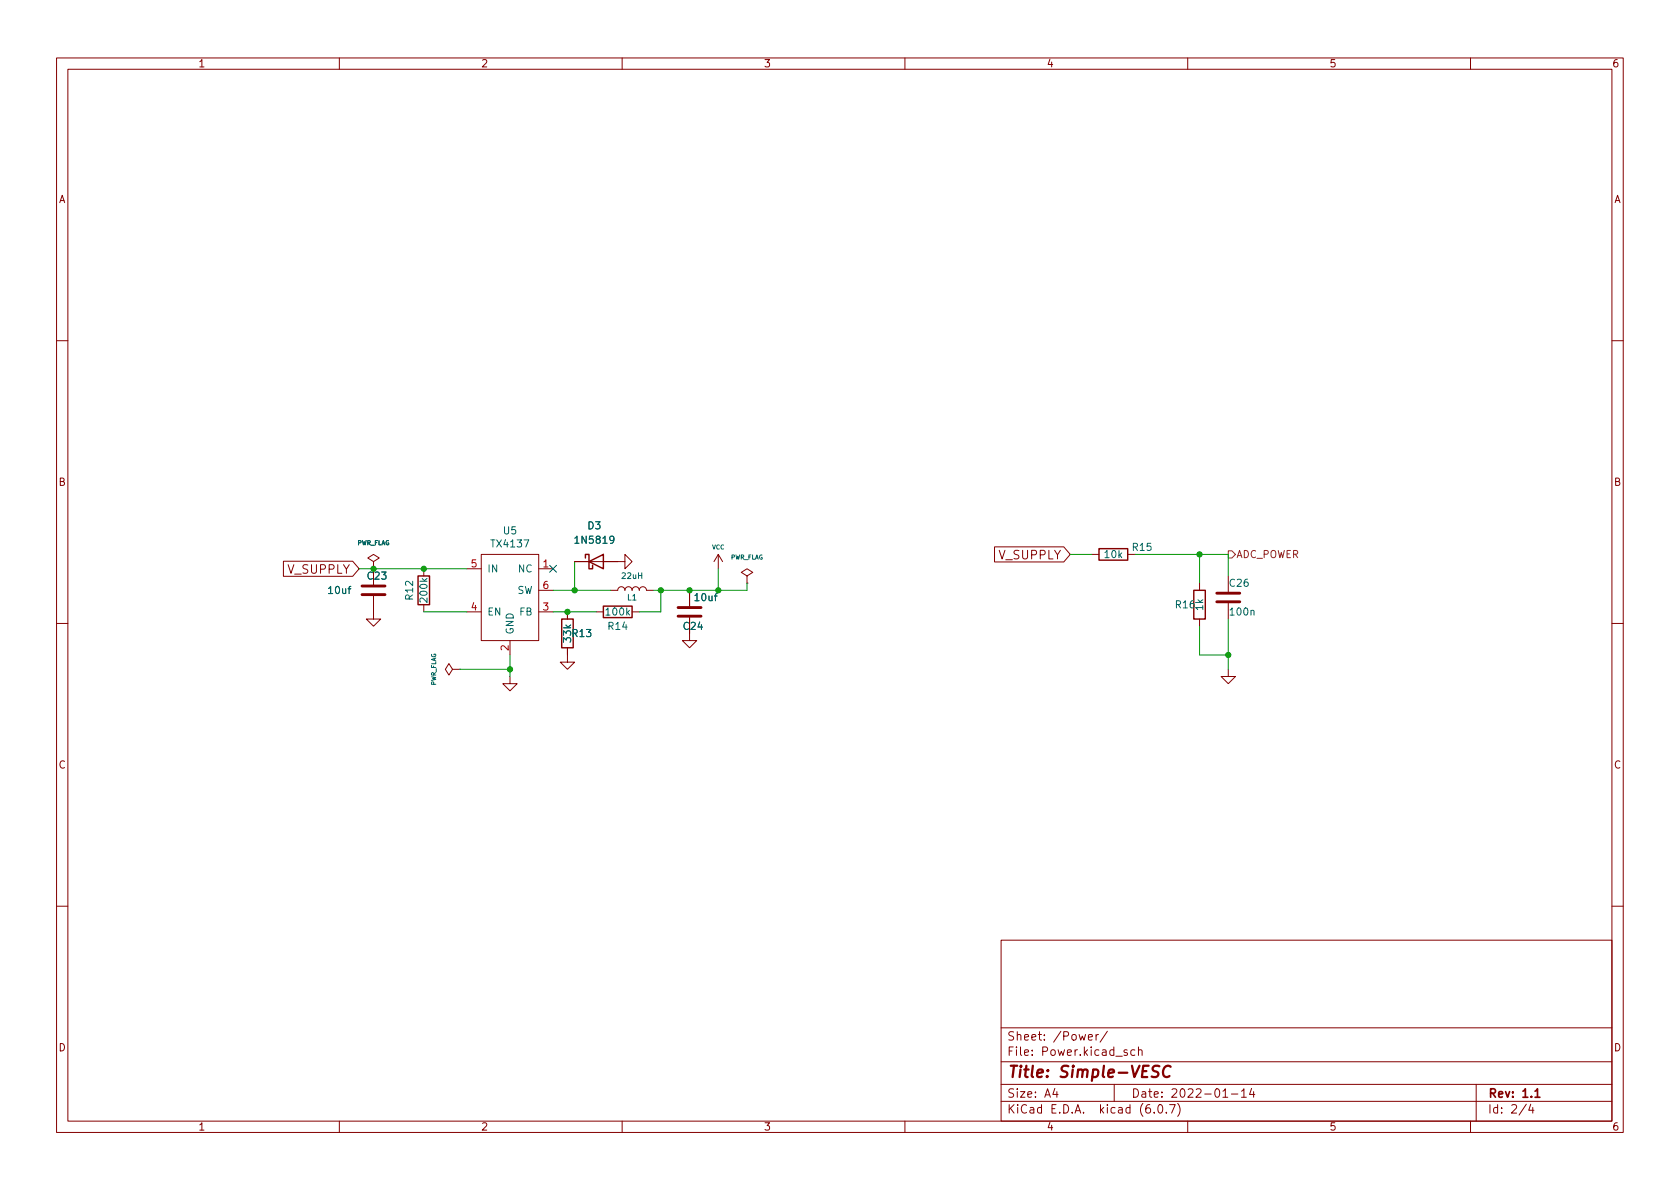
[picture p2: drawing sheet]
<svg xmlns="http://www.w3.org/2000/svg" width="297mm" height="210mm" viewBox="0 0 297 210" stroke-linecap="round" stroke-linejoin="round" font-family="sans-serif">
<g fill="none" stroke="#840000" stroke-width=".18">
<path d="M10 10.2h277v190.1h-277zM12 12.2h273v186.1h-273zM60 10.2v2M110 10.2v2M160 10.2v2M210 10.2v2M260 10.2v2M10 60.2h2M285 60.2h2M50.1 99.2h12.3l1.1 1.4-1.1 1.3h-12.3zM66 99.3l1.1-.6-1.1-.7-1 .7 1 .6v4.1M85.1 98h10.1v15.3h-10.1z"/>
<path d="M101.6 99.3h8.9v-1.3l1.3 1.3-1.3 1.3v-1.3M127 98l-.8 1.3M127 98v2.6M127 98l.8 1.3M175.8 96.7h12.3l1.1 1.3-1.1 1.4h-12.3zM193 98h1.3M199.4 98h1.3M10 110.2h2M66 105.4v4.1h1.3l-1.3 1.2-1.2-1.2h1.2M74.9 100.6v1.2M74.9 106.9v1.3M80 118.4l-.6-1.1-.7 1.1 .7 1 .6-1h1.3"/>
<path d="M81.3 118.4h.1M82.5 108.2h2.6M82.5 100.6h2.6M90.2 119.6v1.3h1.2l-1.2 1.3-1.3-1.3h1.3M90.2 113.3v2.5M95.2 104.4h2.6M95.2 108.2h2.6M95.2 100.6h2.6M100.3 114.5v2.6h1.3l-1.3 1.3-1.2-1.3h1.2M100.3 108.2v1.3M105.4 108.2h1.3M107.9 104.4h1.3a.64 .64 0 0 1 .7-.6 .64 .64 0 0 1 .6 .6 .64 .64 0 0 1 .6-.6 .64 .64 0 0 1 .7 .6 .64 .64 0 0 1 .6-.6 .64 .64 0 0 1 .6 .6 .64 .64 0 0 1 .7-.6 .64 .64 0 0 1 .6 .6h1.3"/>
<path d="M111.8 108.2h1.2M121.9 109.2v4.1h1.3l-1.3 1.2-1.3-1.2h1.3M121.9 104.4v2.8M132.1 101.8l1-.6-1-.6-1 .6 1 .6v1.3M132.1 103.1h.1M212.1 103.1v1.3M212.1 109.5v1.2M217.2 118.4v1.2h-1.3l1.3 1.3 1.2-1.3h-1.2M217.2 101.8v2.8M217.2 106.7v2.8M285 110.2h2M10 160.2h2"/>
<path d="M177 166.3h108v32h-108zM285 160.2h2M60 198.3v2M110 198.3v2M160 198.3v2M177 194.8h108M177 191.8h108M177 187.8h108M177 181.8h108M186.5 192.5l-.4 1h1M186.9 193v1M192.4 183.4l.7-.1v-.3l-.5-.1-.2 .2 .1 .8h.6"/>
<path d="M193.8 182.9v1M194.2 182.9l-.3 .1-.1 .2M195.8 182.4l-1.3 1.9M197 191.8v3M199.3 185.7l-.4-.1-.2 .2 .1 .3 .5 .1v.4h-.6M200.6 185.7l-.4-.1-.3 .3v.4l.2 .3h.5M201.3 185.8l.2-.2 .4 .1v.9M201.3 185.1v1.5M204.1 196.7v.1M204.9 195.4l.2-.1a.81 .81 0 0 1 .6 .7 .81 .81 0 0 1-.3 .8h-.2a.81 .81 0 0 1-.6-.6 .81 .81 0 0 1 .3-.8zM206.2 196.7v.1M206.8 195.3h1l-.7 1.5"/>
<path d="M208.2 195.1a1.72 1.72 0 0 1 0 2.3M210 198.3v2M216.2 194h.9M217.7 193.5h1.2M219.5 193l.4-.5v1.5M219.5 194h.9M221.3 192.5l-.4 1h1M221.6 193v1M260 198.3v2M261 191.8v6.5M269.9 195.3l-1.3 1.9M270.6 195.3l-.3 1h.9"/>
<path d="M271 195.8v1"/>
</g>
<path d="M271.4 193l.4-.5v1.5M271.4 194h.9" fill="none" stroke="#840000" stroke-width=".3"/>
<path d="M205 188.6a.85 .85 0 0 0-1.1 .1 .45 .45 0 0 0 .2 .7l.4 .1a.49 .49 0 0 1 .3 .5 .49 .49 0 0 1-.4 .5l-.8-.1M207 188.7a.88 .88 0 0 0-1-.1 .88 .88 0 0 0-.4 1 .69 .69 0 0 0 .3 .8 .69 .69 0 0 0 .9-.1" fill="none" stroke="#840000" stroke-width=".4"/>
<path d="M103.5 98.7v-.7h.6v2.6h.7v-.7M104.1 99.3l2.6-1.3v2.6zM194.3 97h5.1v2.1h-5.1zM73.9 101.8h2v5.1h-2zM99.3 109.5h2v5h-2zM106.7 107.2h5.1v2h-5.1zM211.1 104.4h2v5.1h-2z" fill="none" stroke="#840000" stroke-width=".25"/>
<path d="M64 103.6h4.1M64 105.2h4.1M119.9 107.4h4.1M119.9 109h4.1M215.1 104.9h4.1M215.1 106.4h4.1" fill="none" stroke="#840000" stroke-width=".51"/>
<path d="M217.2 97.4h.6l.6 .6-.6 .7h-.6z" fill="none" stroke="#725600" stroke-width=".18"/>
<g fill="none" stroke="#009600" stroke-width=".18">
<path d="M101.6 99.3v5.1M189.2 98h3.8M200.7 98h16.5v3.8M212.1 98v5.1M63.5 100.6h19M74.9 108.2h7.6M81.3 118.4h8.9M90.2 115.8v3.8M97.8 104.4h10.1M97.8 108.2h7.6M116.8 104.4v3.8h-3.8M127 100.6v3.8"/>
<path d="M132.1 103.1v1.3h-16.5M212.1 110.7v5.1h5.1M217.2 109.5v8.9"/>
</g>
<path d="M97.2 100l1.2 1.2M98.4 100l-1.2 1.2" fill="none" stroke="#000084" stroke-width=".18"/>
<g fill="#009600" stroke="#009600" stroke-width=".18">
<circle cx="100.3" cy="108.2" r=".46"/>
<circle cx="116.8" cy="104.4" r=".46"/>
<circle cx="121.9" cy="104.4" r=".46"/>
<circle cx="90.2" cy="118.4" r=".46"/>
<circle cx="101.6" cy="104.4" r=".46"/>
<circle cx="66" cy="100.6" r=".46"/>
<circle cx="74.9" cy="100.6" r=".46"/>
<circle cx="212.1" cy="98" r=".46"/>
<circle cx="217.2" cy="115.8" r=".46"/>
<circle cx="127" cy="104.4" r=".46"/>
</g>
<text font-size="2.8" fill="#840000" x="178" y="190.6">Title: Simple-VESC</text>
<g font-size="2.1" fill="#840000">
<text x="50.9" y="101.4">V_SUPPLY</text>
<text x="176.6" y="98.9">V_SUPPLY</text>
<text x="178" y="184">Sheet: /Power/</text>
<text x="178" y="186.7">File: Power.kicad_sch</text>
<text x="178" y="196.9">KiCad E.D.A. kicad (6.0.7)</text>
<text x="178" y="194.1">Size: A4</text>
<text x="200" y="194.1">Date: 2022-01-14</text>
<text x="263" y="194.1">Rev: 1.1</text>
<text x="263" y="196.9">Id: 2/4</text>
</g>
<g font-size="1.8" fill="#840000">
<text x="35" y="11.9">1</text>
<text x="85" y="11.9">2</text>
<text x="135" y="11.9">3</text>
<text x="185" y="11.9">4</text>
<text x="235" y="11.9">5</text>
<text x="285" y="11.9">6</text>
<text x="10.3" y="35.9">A</text>
<text x="285.3" y="35.9">A</text>
<text x="10.3" y="85.9">B</text>
<text x="285.3" y="85.9">B</text>
<text x="10.3" y="135.9">C</text>
<text x="285.3" y="135.9">C</text>
<text x="10.3" y="185.9">D</text>
<text x="285.3" y="185.9">D</text>
<text x="35" y="199.9">1</text>
<text x="85" y="199.9">2</text>
<text x="135" y="199.9">3</text>
<text x="185" y="199.9">4</text>
<text x="235" y="199.9">5</text>
<text x="285" y="199.9">6</text>
</g>
<g font-size="1.8" fill="#006464">
<text x="89" y="94.5">U5</text>
<text x="104" y="93.6">D3</text>
<text x="86.1" y="101.2">IN</text>
<text x="87.1" y="96.8">TX4137</text>
<text x="91.7" y="101.2">NC</text>
<text x="102" y="96.1">1N5819</text>
<text x="195.4" y="98.7">10k</text>
<text x="200.3" y="97.4">R15</text>
<text x="58.2" y="105">10uf</text>
<text x="65" y="102.5">C23</text>
<text x="73" y="106" transform="rotate(-90 73 106)">R12</text>
<text x="75.6" y="106.4" transform="rotate(-90 75.6 106.4)">200k</text>
<text x="91.4" y="105">SW</text>
<text x="123" y="106.3">10uf</text>
<text x="207.9" y="107.6">R16</text>
<text x="212.7" y="107.9" transform="rotate(-90 212.7 107.9)">1k</text>
<text x="217.5" y="103.8">C26</text>
<text x="86.1" y="108.8">EN</text>
<text x="90.8" y="112.3" transform="rotate(-90 90.8 112.3)">GND</text>
<text x="91.9" y="108.8">FB</text>
<text x="101" y="113.5" transform="rotate(-90 101 113.5)">33k</text>
<text x="101.2" y="112.6">R13</text>
<text x="107.3" y="108.8">100k</text>
<text x="107.6" y="111.4">R14</text>
<text x="120.9" y="111.4">C24</text>
<text x="217.6" y="108.8">100n</text>
</g>
<g font-size="1.8" fill="#a90000">
<text x="83.3" y="100.3">5</text>
<text x="96" y="100.3">1</text>
<text x="83.3" y="107.9">4</text>
<text x="96" y="107.9">3</text>
<text x="96" y="104.1">6</text>
<text x="89.9" y="115" transform="rotate(-90 89.9 115)">2</text>
</g>
<text font-size="1.8" fill="#725600" x="218.5" y="98.7">ADC_POWER</text>
<g font-size="1.4" fill="#006464">
<text x="110" y="102.4">22uH</text>
<text x="110.9" y="106.2">L1</text>
</g>
<g font-size="1.1" fill="#006464">
<text x="63.1" y="96.4">PWR_FLAG</text>
<text x="125.9" y="97.1">VCC</text>
<text x="129.1" y="98.9">PWR_FLAG</text>
<text x="77.1" y="121.3" transform="rotate(-90 77.1 121.3)">PWR_FLAG</text>
</g>
</svg>
